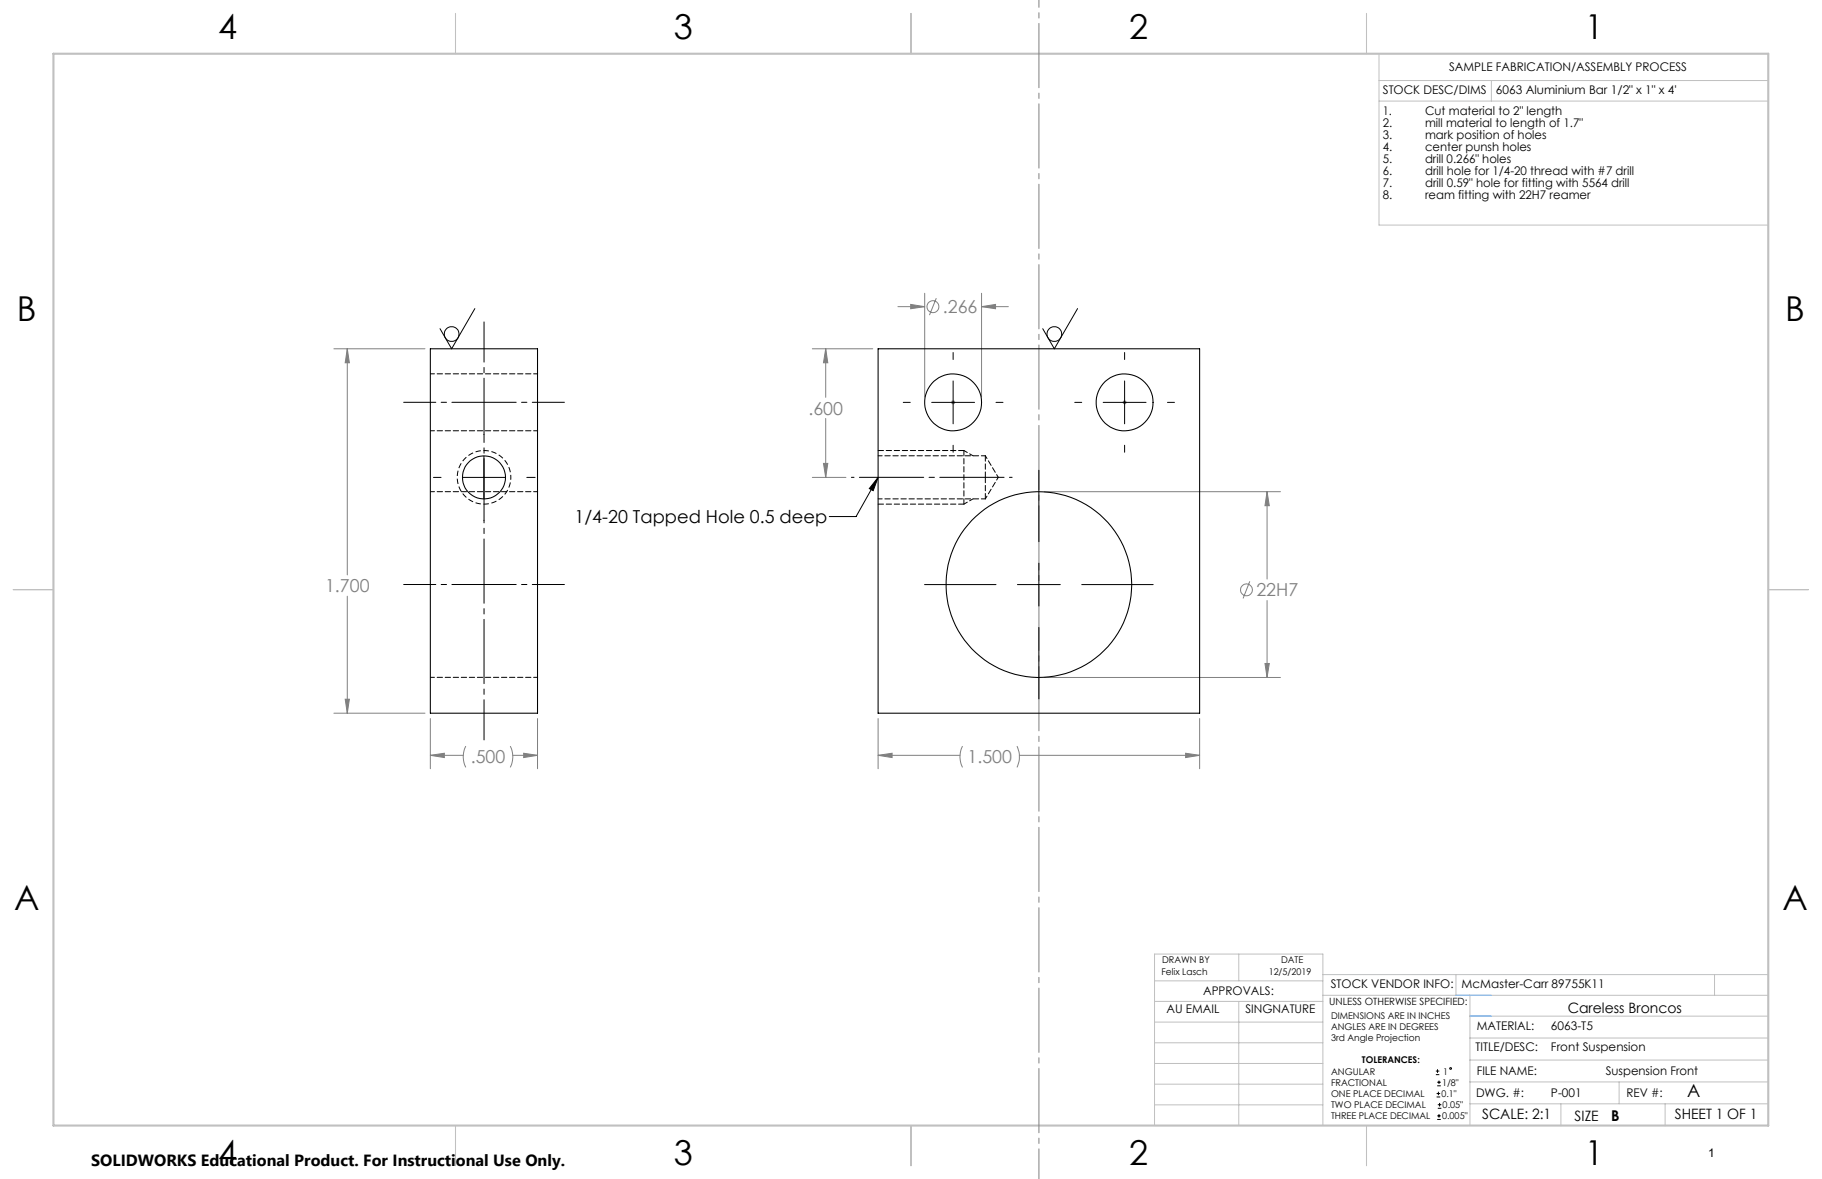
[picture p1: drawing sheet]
<svg xmlns="http://www.w3.org/2000/svg" width="432mm" height="279mm" viewBox="0 0 432 279" stroke-linecap="round" stroke-linejoin="round" font-family="sans-serif">
<g fill="none" stroke="#808080" stroke-width=".24">
<path d="M212.8 72.7h6.3M215.8 72.1l3.3 .6-3.3 .5zM219.1 69.5v24.6M221.9 70.7l-1.6 4M232.6 72.7l3.3-.6v1.1zM232.6 69.5v24.6M232.6 72.7h6.4M79.1 82.7h21.6M82.3 82.7l.5 3.3h-1zM82.3 82.7v53.5M192.5 82.7h14.3M195.7 82.7l.5 3.3h-1z"/>
<path d="M195.7 82.7v11.5M195.7 99.2v13.9M225.4 95.4h1M225.5 95l.7 .7M225.9 94.9v.9M226.2 95l-.7 .7M266 95.4h1M266.2 95l.7 .7M266.5 94.9v.9M266.9 95l-.7 .7M192.5 113.1h8M195.2 109.8h1l-.5 3.3z"/>
<path d="M247.5 116.5h56M300.3 116.5l.5 3.3h-1zM300.3 116.5v20.7M296.2 137.8l-1.6 4M82.3 141.3v27.7M299.8 157.2h1l-.5 3.3zM300.3 142.3v18.2M79.1 169h21.6M81.8 165.7h1l-.5 3.3zM102 179l3.3-.5v1zM102 179h7.8M102 170.3v11.9"/>
<path d="M110.4 176.8l-.4 1-.2 1.4 .2 1.7 .4 1M120.9 176.8l.4 1 .2 1.4-.2 1.7-.4 1M121.5 179h5.9M124.1 178.5l3.3 .5-3.3 .5zM127.4 170.3v11.9M208.1 179l3.3-.5v1zM208.1 170.3v11.9M208.1 179h19.4M228.1 176.8l-.4 1-.2 1.4 .2 1.7 .4 1M241 176.8a5.9 5.9 0 0 1 0 5.1M241.6 179h42.7M247.5 160.5h56"/>
<path d="M281 178.5l3.3 .5-3.3 .5zM284.3 170.3v11.9"/>
<circle cx="221.1" cy="72.7" r="1.4"/>
<circle cx="295.4" cy="139.8" r="1.41"/>
</g>
<g fill="none" stroke="#000" stroke-width=".24">
<path d="M112.5 73.1l-5.5 9.6-2.7-4.8M255.4 73.1l-5.5 9.6-2.8-4.8M214.1 95.4h1.6M220.8 95.4h10.2M225.9 83.5v1.7M225.9 90.3v10.1M236 95.4h1.7M254.7 95.4h1.7M261.4 95.4h10.2M266.5 83.5v1.7M266.5 90.3v10.1M276.7 95.4h1.6"/>
<path d="M102.7 113.1h1.8M109.6 113.1h10.2M114.7 102.9v.1M114.7 108.1v10.1M124.8 113.1h2M208.1 113.1l-1.2 3.2-.9-.5zM208.1 113.1l-5.2 9.3h-6.4M225.9 105.5v1.7M246.2 111.4v17M266.5 105.5v1.7M114.7 123.3h.1M219.1 138.5h16.9"/>
<path d="M241.1 138.5h10.2M246.2 133.5v10.1M256.4 138.5h16.9M246.2 148.7v16.9M340.3 254.7h.8M340.3 253.8h.8M340.5 260h.8M340.5 259.2h.8M340.6 257.3h.9M340.6 256.5h.9M340.7 253.4v.8M340.9 258.7v.8"/>
<path d="M341 256.1v.8M340.6 265.3h.9M340.6 264.4h.9M340.7 262.6h.9M340.7 261.8h.9M341 264v.9M341.2 261.4v.8"/>
<circle cx="107" cy="79.2" r="1.76"/>
<circle cx="249.9" cy="79.2" r="1.74"/>
<circle cx="343.8" cy="253.2" r=".2"/>
</g>
<path d="M121.1 113.1a6.4 6.4 0 0 1-9.5 5.6 6.4 6.4 0 0 1-.3-11 6.4 6.4 0 0 1 9.8 5.1v.3" fill="none" stroke="#000" stroke-width=".24" stroke-dasharray="1.3 .6" stroke-dashoffset=".7" stroke-linecap="butt"/>
<path d="M114.7 76.3v99" fill="none" stroke="#000" stroke-width=".24" stroke-dasharray="15.2 1.3 1.3 1.3" stroke-dashoffset="5.7"/>
<path d="M133.8 95.3h-38.1M133.8 138.5h-38.1" fill="none" stroke="#000" stroke-width=".24" stroke-dasharray="15.2 1.3 1.3 1.3" stroke-dashoffset="7.6"/>
<g fill="none" stroke="#c0c0c0" stroke-width=".24">
<path d="M326.8 19.1h92.3M326.8 12.7v40.6h92.3M353.4 19.1v4.9M326.8 24h92.3M273.6 232.4h39.9M273.6 237.3h39.9M293.6 226.1v6.3M293.6 237.3v29.4M313.5 235.9h105.6M313.5 231h105.6M345.1 231v4.9M348.4 235.9v30.9"/>
<path d="M406.3 231v4.9M273.6 242.2h39.9M273.6 247.1h39.9M273.6 252h39.9M273.6 256.9h39.9M348.4 246h70.7M348.4 256.4h70.7M348.4 251.2h70.7M348.4 240.8h70.7M383.7 256.4v5.2M273.6 261.8h39.9M313.5 266.7v-40.6h-39.9v40.6h74.4"/>
<path d="M348.4 261.6h70.7M369.9 261.6v5.2M394.6 261.6v5.2"/>
</g>
<path d="M108 3.2v9.5M215.9 3.2v9.5M323.8 3.2v9.5M3.1 139.7h9.6M419.1 139.7h9.5M108 266.7v9.6M215.9 266.7v9.6M323.8 266.7v9.6" fill="none" stroke="#c0c0c0" stroke-width=".25"/>
<path d="M12.7 12.7h406.4v254h-406.4z" fill="none" stroke="#c0c0c0" stroke-width=".5"/>
<path d="M345.1 235.9h8.3M348.4 240.8h5" fill="none" stroke="#53a9ff" stroke-width=".24"/>
<path d="M239.9 113.1h-38.1" fill="none" stroke="#000" stroke-width=".24" stroke-dasharray="15.2 1.3 1.3 1.3" stroke-dashoffset="-1.9"/>
<path d="M246.2 279.5v-279.5" fill="none" stroke="#808080" stroke-width=".24" stroke-dasharray="15.2 1.3 1.3 1.3" stroke-dashoffset="-.1"/>
<path d="M208.1 106.8h20.3M208.1 119.5h20.3M228.4 119.5v-12.7" fill="none" stroke="#000" stroke-width=".24" stroke-dasharray="1.3 .6"/>
<path d="M228.4 119.5l2.2-1.3M228.4 106.8l2.2 1.2" fill="none" stroke="#000" stroke-width=".24" stroke-dasharray="1.3 .6" stroke-dashoffset=".3"/>
<path d="M208.1 179l3.3-.5v1zM281 178.5l3.3 .5-3.3 .5zM300.3 116.5l.5 3.3h-1zM299.8 157.2h1l-.5 3.3zM215.8 72.1l3.3 .6-3.3 .5zM232.6 72.7l3.3-.6v1.1zM195.2 109.8h1l-.5 3.3zM195.7 82.7l.5 3.3h-1zM102 179l3.3-.5v1zM124.1 178.5l3.3 .5-3.3 .5zM82.3 82.7l.5 3.3h-1zM81.8 165.7h1l-.5 3.3z" fill="#808080"/>
<path d="M208.1 113.1l-1.2 3.2-.9-.5z" fill="#000"/>
<g fill="none" stroke="#000" stroke-width=".25">
<path d="M102 82.7h25.4v86.3h-25.4zM208.1 82.7h76.2v86.3h-76.2z"/>
<circle cx="225.9" cy="95.4" r="6.8"/>
<circle cx="266.5" cy="95.4" r="6.8"/>
<circle cx="114.7" cy="113.1" r="5.1"/>
<circle cx="246.2" cy="138.5" r="22"/>
</g>
<path d="M233.5 113.1v-5.1M233.5 118.2v-5.1" fill="none" stroke="#000" stroke-width=".24" stroke-dasharray="1.3 .6"/>
<path d="M127.4 88.6h-25.4M102 102.1h25.4M127.4 116.5h-25.4M208.1 118.2h25.4M233.5 108h-25.4M102 160.5h25.4" fill="none" stroke="#000" stroke-width=".24" stroke-dasharray="1.3 .6" stroke-dashoffset=".3"/>
<path d="M233.5 118.2l3.1-5.1M236.6 113.1l-3.1-5.1" fill="none" stroke="#000" stroke-width=".24" stroke-dasharray="1.3 .6" stroke-dashoffset=".5"/>
<g font-size="8.1">
<text x="51.7" y="9.3">4</text>
<text x="159.7" y="9.3">3</text>
<text x="267.6" y="9.3">2</text>
<text x="375.6" y="9.3">1</text>
<text x="4" y="76">B</text>
<text x="423.1" y="76">B</text>
<text x="3.3" y="215.7">A</text>
<text x="422.4" y="215.7">A</text>
<text x="51.7" y="276">4</text>
<text x="159.7" y="276">3</text>
<text x="267.6" y="276">2</text>
<text x="375.6" y="276">1</text>
</g>
<g font-size="4.2" fill="#808080">
<text x="223.4" y="74.2">.266</text>
<text x="191.6" y="98.2">.600</text>
<text x="77" y="140.3">1.700</text>
<text x="297.7" y="141.3">22H7</text>
<text x="111.6" y="180.9">.500</text>
<text x="229.3" y="180.9">1.500</text>
</g>
<g font-size="4.2">
<text x="136.2" y="124">1/4-20 Tapped Hole 0.5 deep</text>
<text x="399.9" y="260">A</text>
</g>
<text font-size="3.8" x="21.6" y="276.3">SOLIDWORKS Educational Product. For Instructional Use Only.</text>
<text font-size="3.5" x="381.8" y="265.6">B</text>
<g font-size="3.4">
<text x="371.5" y="240.1">Careless Broncos</text>
<text x="351.2" y="265.2">SCALE: 2:1</text>
<text x="373.2" y="265.6">SIZE</text>
<text x="396.9" y="265.2">SHEET 1 OF 1</text>
</g>
<g font-size="2.8">
<text x="343.4" y="16.9">SAMPLE FABRICATION/ASSEMBLY PROCESS</text>
<text x="327.7" y="22.3">STOCK DESC/DIMS</text>
<text x="354.5" y="22.2">6063 Aluminium Bar 1/2&quot; x 1&quot; x 4'</text>
<text x="327.7" y="27.3">1.</text>
<text x="337.7" y="27.3">Cut material to 2&quot; length</text>
<text x="327.7" y="30.1">2.</text>
<text x="327.7" y="33">3.</text>
<text x="327.7" y="35.8">4.</text>
<text x="337.7" y="30.1">mill material to length of 1.7&quot;</text>
<text x="337.7" y="33">mark position of holes</text>
<text x="337.7" y="35.8">center punsh holes</text>
<text x="327.7" y="38.6">5.</text>
<text x="327.7" y="41.4">6.</text>
<text x="337.7" y="38.6">drill 0.266&quot; holes</text>
<text x="337.7" y="41.4">drill hole for 1/4-20 thread with #7 drill</text>
<text x="327.7" y="44.3">7.</text>
<text x="327.7" y="47.1">8.</text>
<text x="337.7" y="44.3">drill 0.59&quot; hole for fitting with 5564 drill</text>
<text x="337.7" y="47.1">ream fitting with 22H7 reamer</text>
<text x="285.1" y="235.7">APPROVALS:</text>
<text x="315.4" y="234.1">STOCK VENDOR INFO:</text>
<text x="346.4" y="234.1">McMaster-Carr 89755K11</text>
<text x="276.5" y="240.1">AU EMAIL</text>
<text x="295.1" y="240.1">SINGNATURE</text>
<text x="350" y="244.1">MATERIAL:</text>
<text x="367.6" y="244.1">6063-T5</text>
<text x="349.7" y="249.2">TITLE/DESC:</text>
<text x="367.6" y="249.2">Front Suspension</text>
<text x="350" y="254.7">FILE NAME:</text>
<text x="380.5" y="254.8">Suspension Front</text>
<text x="349.8" y="260">DWG. #:</text>
<text x="367.6" y="260">P-001</text>
<text x="385.5" y="260">REV #:</text>
<text x="404.8" y="274.3">1</text>
</g>
<text font-size="2.4" x="315" y="238.1">UNLESS OTHERWISE SPECIFIED:</text>
<g font-size="2.2">
<text x="275.3" y="231.1">Felix Lasch</text>
<text x="275.4" y="228.2">DRAWN BY</text>
<text x="300.7" y="231.1">12/5/2019</text>
<text x="303.6" y="228.2">DATE</text>
<text x="315.4" y="241.4">DIMENSIONS ARE IN INCHES</text>
<text x="315.4" y="244">ANGLES ARE IN DEGREES</text>
<text x="315.4" y="246.7">3rd Angle Projection</text>
<text x="322.8" y="252">TOLERANCES:</text>
<text x="315.4" y="254.6">ANGULAR</text>
<text x="315.4" y="257.3">FRACTIONAL</text>
<text x="341.8" y="257.3">1/8&quot;</text>
<text x="342" y="254.6">1</text>
<text x="315.4" y="262.6">TWO PLACE DECIMAL</text>
<text x="315.4" y="260">ONE PLACE DECIMAL</text>
<text x="341.6" y="260">0.1&quot;</text>
<text x="341.9" y="262.6">0.05&quot;</text>
<text x="315.4" y="265.3">THREE PLACE DECIMAL</text>
<text x="341.8" y="265.3">0.005&quot;</text>
</g>
</svg>
